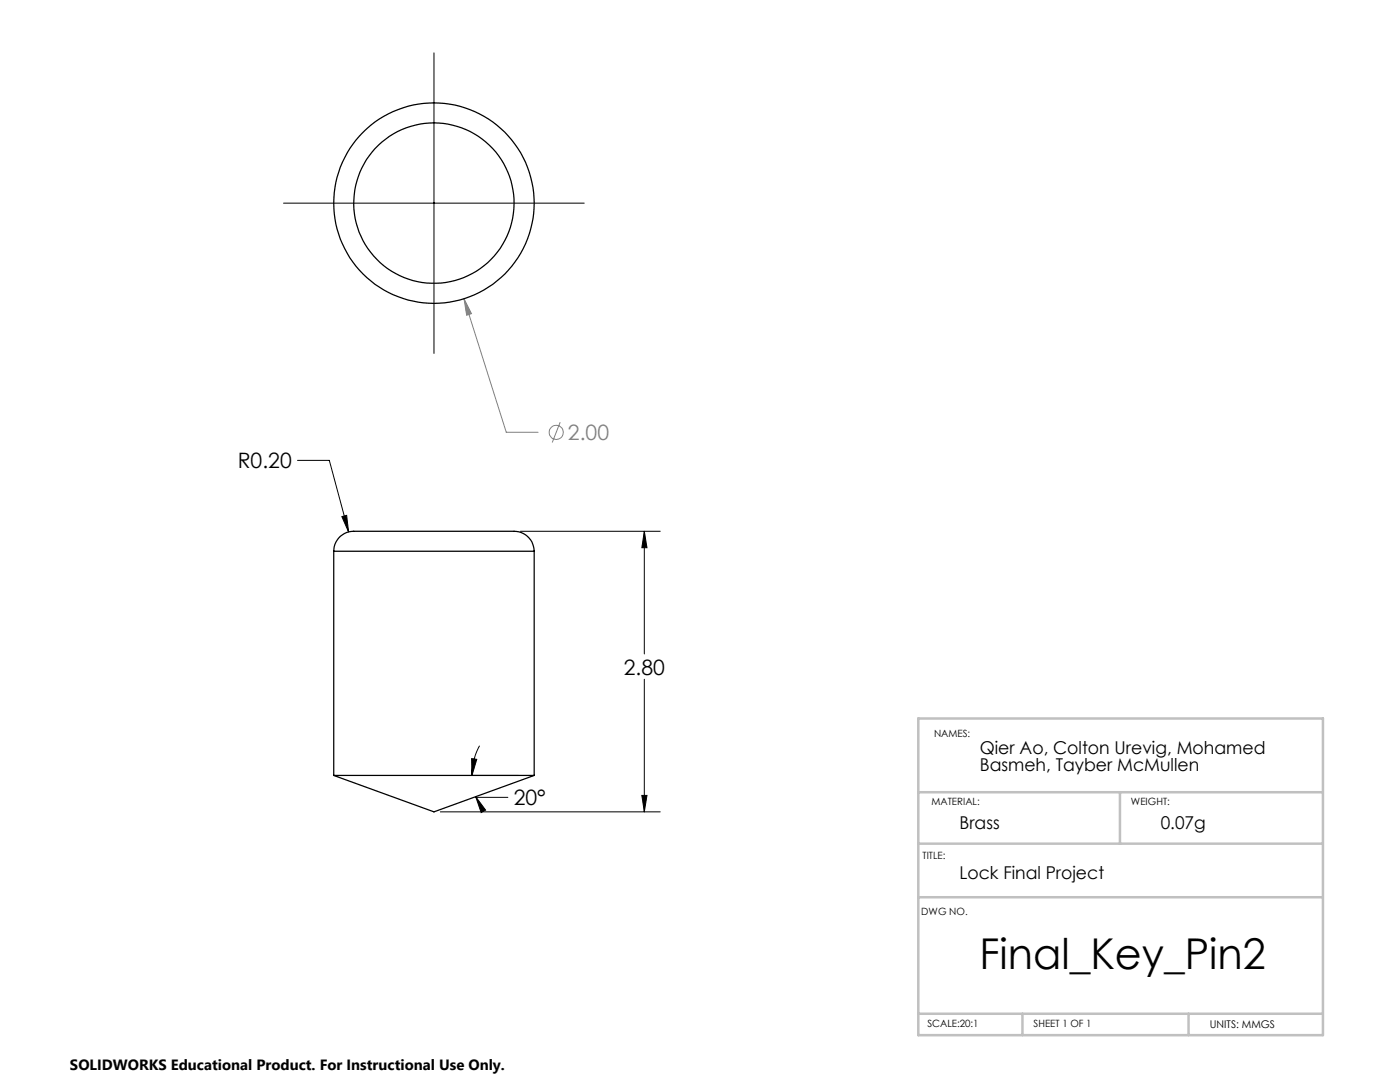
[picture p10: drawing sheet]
<svg xmlns="http://www.w3.org/2000/svg" width="279mm" height="216mm" viewBox="0 0 279 216" stroke-linecap="round" stroke-linejoin="round" font-family="sans-serif">
<g fill="none" stroke="#808080" stroke-width=".2">
<path d="M92.6 59.6l1.5 3-1 .3zM92.6 59.6l8.4 26.7h6.4M111.8 84.2l-1.6 4.1"/>
<circle cx="111" cy="86.3" r="1.42"/>
</g>
<g fill="none" stroke="#000" stroke-width=".2">
<path d="M86.6 10.5v60M56.6 40.5h60M59.4 91.9h6.3l3.9 14.3M68.2 103.1l1-.3 .4 3.4zM103.9 106h27.9M128.6 106l.5 3.3h-1zM128.6 106v24.5M128.6 135.5v26.5M94.1 151.4l1 .1-.9 3.2zM94.2 154.7h9.2M94.9 159l2 2.6-.9 .5zM94.9 159l.1 .1h6.4"/>
<path d="M95.7 148.8a12.3 12.3 0 0 0-1.5 5.9M128.1 158.7h1l-.5 3.3zM87.9 162h43.9"/>
</g>
<path d="M183.3 143.4h80.7v63.2h-80.7zM183.3 158.1h80.5M223.5 158.1v10.2M183.3 168.3h80.5M183.3 179h80.7M183.3 202.3h80.7M204 202.3v4.3M237.2 202.3v4.3" fill="none" stroke="#c0c0c0" stroke-width=".5"/>
<path d="M68.2 103.1l1.4 3.1-.4-3.4zM128.1 158.7h1l-.5 3.3zM128.6 106l.5 3.3h-1zM94.1 151.4l1 .1-.9 3.2zM94.9 159l2 2.6-.9 .5z" fill="#000"/>
<path d="M92.6 59.6l1.5 3-1 .3z" fill="#808080"/>
<g fill="none" stroke="#000" stroke-width=".25">
<path d="M66.6 110a4.2 4.2 0 0 1 5-4h26.4a26.3 26.3 0 0 1 6 .3 4 4 0 0 1 2.6 3.7M66.6 110h40M66.6 110v44.7M106.6 110v44.7M66.6 154.7h40M66.6 154.7l20 7.3 20-7.3"/>
<circle cx="86.6" cy="40.5" r="16"/>
<circle cx="86.6" cy="40.5" r="20"/>
</g>
<text font-size="8.5" x="195.5" y="193.3">Final_Key_Pin2</text>
<text font-size="4.2" fill="#808080" x="113.4" y="87.8">2.00</text>
<g font-size="4.2">
<text x="47.4" y="93.4">R0.20</text>
<text x="124.5" y="134.6">2.80</text>
<text x="102.5" y="160.7">20°</text>
</g>
<g font-size="3.5">
<text x="195.5" y="150.4">Qier Ao, Colton Urevig, Mohamed</text>
<text x="195.5" y="153.9">Basmeh, Tayber McMullen</text>
<text x="191.5" y="165.5">Brass</text>
<text x="231.6" y="165.5">0.07g</text>
<text x="191.5" y="175.3">Lock Final Project</text>
</g>
<text font-size="3" x="14" y="213.5">SOLIDWORKS Educational Product. For Instructional Use Only.</text>
<text font-size="2.1" x="241.4" y="205">UNITS: MMGS</text>
<g font-size="2">
<text x="186.4" y="147.1">NAMES:</text>
<text x="185.9" y="160.7">MATERIAL:</text>
<text x="225.7" y="160.7">WEIGHT:</text>
<text x="184.1" y="171.5">TITLE:</text>
<text x="183.9" y="182.6">DWG NO.</text>
<text x="185.1" y="205">SCALE:20:1</text>
<text x="206.3" y="205">SHEET 1 OF 1</text>
</g>
</svg>
